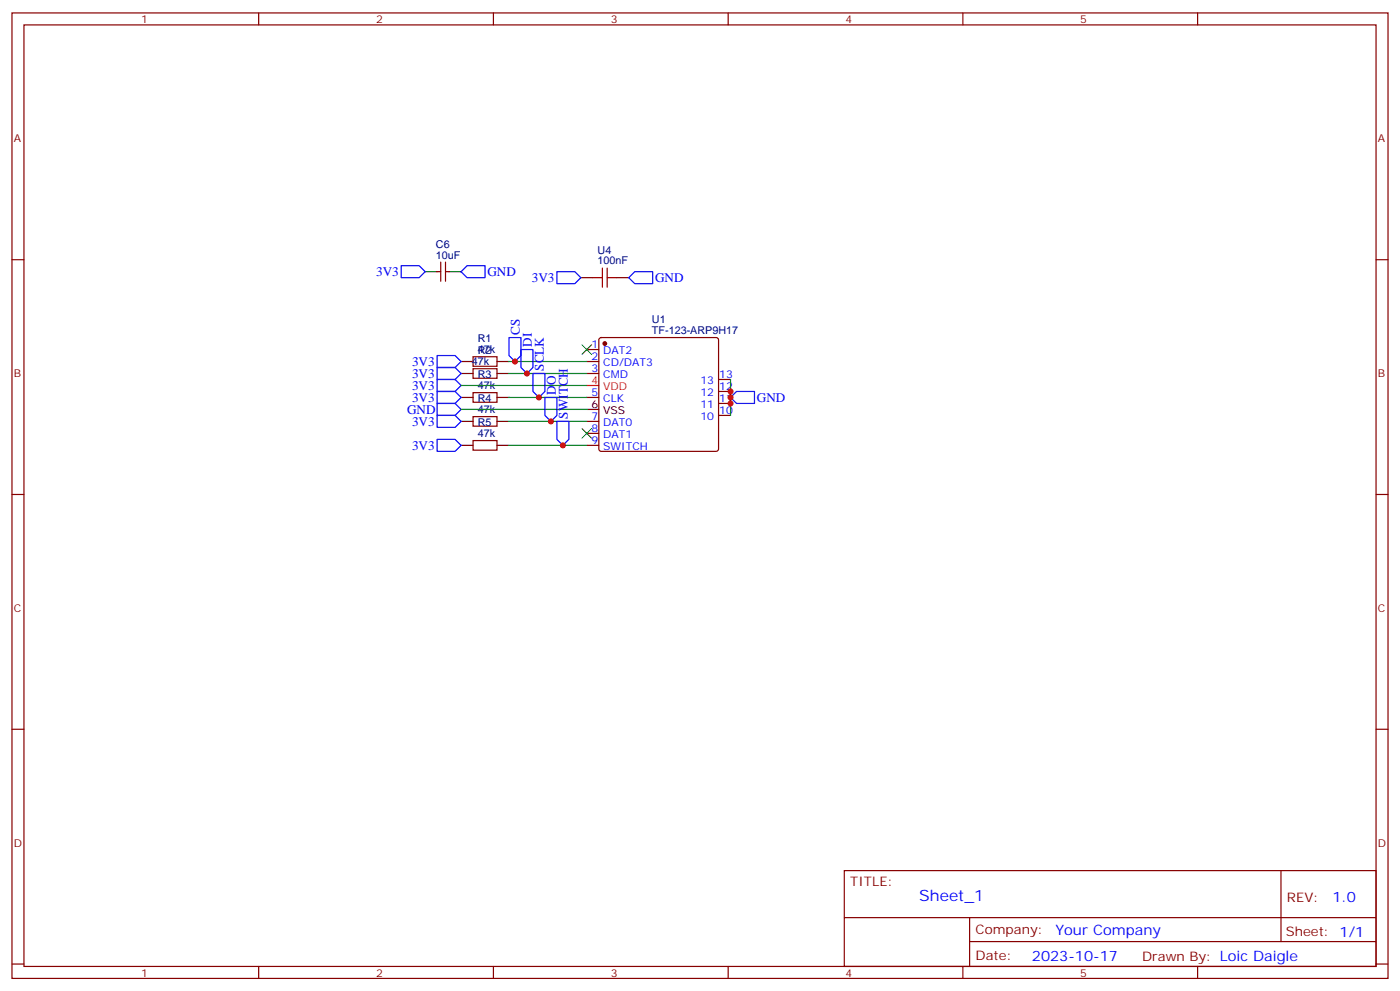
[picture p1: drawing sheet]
<svg xmlns="http://www.w3.org/2000/svg" width="412mm" height="292mm" viewBox="0 0 412 292" stroke-linecap="round" stroke-linejoin="round" font-family="sans-serif">
<g fill="none" stroke="#870000" stroke-width=".35">
<path d="M3.5 3.8h405.4v284.3h-405.4zM7.1 7.3h398.2v277.3h-398.2zM76.2 3.8v3.5M145.3 3.8v3.5M214.5 3.8v3.5M283.6 3.8v3.5M352.8 3.8v3.5M3.5 76.5h3.6M129.8 77.2v5.6M131.2 77.2v5.6M405.3 76.5h3.6M128.8 80h1"/>
<path d="M131.2 80h1.1M171.1 81.8h3.5M176.6 99.6l.5-.2h33.9l.5 .2 .2 .5v32.1l-.3 .5-.4 .2h-33.9l-.5-.2-.2-.5v-32.1zM181.7 81.8h3.5M139.3 105.1h7.1v2.8h-7.1zM139.3 108.6h7.1v2.8h-7.1zM139.3 115.6h7.1v2.9h-7.1zM172.9 117.1h3.5M172.9 110h3.5M172.9 106.5h3.5M172.9 102.9h3.5M211.7 111.8h3.5"/>
<path d="M211.7 115.3h3.5M211.7 118.8h3.5M139.3 122.7h7.1v2.8h-7.1zM139.3 129.8h7.1v2.8h-7.1zM172.9 131.2h3.5M172.9 127.6h3.5M172.9 124.1h3.5M211.7 122.3h3.5M3.5 145.6h3.6M405.3 145.6h3.6M3.5 214.8h3.6M405.3 214.8h3.6"/>
<path d="M248.7 256.4h156.6v28.2h-156.6zM377.3 256.4v20.9M248.7 270.2h156.5M285.6 277.3h119.6M285.6 270.2v14.2M3.5 283.9h3.6M76.2 284.6v3.5M145.3 284.6v3.5M214.5 284.6v3.5M283.6 284.6v3.5M352.8 284.6v3.5M405.3 283.9h3.6"/>
</g>
<g fill="none" stroke="#000" stroke-width=".35">
<path d="M125.2 80h3.6M132.3 80h3.5M135.8 106.5h3.5M135.8 110h3.5M135.8 117.1h3.5M146.4 106.5h3.5M146.4 110h3.5M146.4 117.1h3.5M135.8 124.1h3.5M135.8 131.2h3.5M146.4 124.1h3.5M146.4 131.2h3.5"/>
<path d="M172.9 120.6h3.5"/>
</g>
<path d="M172.9 113.5h3.5" fill="none" stroke="#f00" stroke-width=".35"/>
<circle cx="178.2" cy="101.2" r=".53" fill="#870000" stroke="#870000" stroke-width=".35"/>
<path d="M135.8 113.5h37.1M149.9 106.5h23M149.9 110h23M149.9 117.1h23M215.2 111.8v10.5M135.8 120.6h37.1M149.9 124.1h23M149.9 131.2h23" fill="none" stroke="#008700" stroke-width=".35"/>
<g fill="none" stroke="#00f" stroke-width=".35">
<path d="M118.2 78.2h5.3l1.7 1.8-1.7 1.8h-5.3zM135.8 80l1.8-1.8h5.3v3.6h-5.3zM149.9 99.4h3.6v5.3l-1.8 1.8-1.8-1.8zM164 80h5.3l1.8 1.8-1.8 1.7h-5.3zM185.2 81.8l1.8-1.8h5.3v3.5h-5.3zM128.8 115.3h5.3l1.7 1.8-1.7 1.7h-5.3zM128.8 108.2h5.3l1.7 1.8-1.7 1.8h-5.3zM128.8 104.7h5.3l1.7 1.8-1.7 1.7h-5.3zM128.8 111.8h5.3l1.7 1.7-1.7 1.8h-5.3zM128.8 118.8h5.3l1.7 1.8-1.7 1.7h-5.3zM153.5 102.9h3.5v5.3l-1.8 1.8-1.7-1.8zM157 110h3.5v5.3l-1.8 1.8-1.7-1.8z"/>
<path d="M160.5 117.1h3.5v5.2l-1.7 1.8-1.8-1.8zM215.2 117.1l1.8-1.8h5.2v3.5h-5.2zM128.8 129.4h5.3l1.7 1.8-1.7 1.7h-5.3zM128.8 122.3h5.3l1.7 1.8-1.7 1.8h-5.3zM164 124.1h3.6v5.3l-1.8 1.8-1.8-1.8z"/>
</g>
<path d="M171.4 101.5l2.9 2.9M174.3 101.5l-2.9 2.9M171.4 126.2l2.9 2.8M174.3 126.2l-2.9 2.8" fill="none" stroke="#3c3" stroke-width=".35"/>
<path d="M177.4 79v5.6M178.9 79v5.6M174.6 81.8h2.8M178.9 81.8h2.8" fill="none" stroke="#a10000" stroke-width=".35"/>
<g fill="#c00">
<circle cx="215.2" cy="115.3" r=".88"/>
<circle cx="215.2" cy="118.8" r=".88"/>
<circle cx="215.2" cy="117.1" r=".88"/>
<circle cx="151.7" cy="106.5" r=".88"/>
<circle cx="155.2" cy="110" r=".88"/>
<circle cx="158.8" cy="117.1" r=".88"/>
<circle cx="162.3" cy="124.1" r=".88"/>
<circle cx="165.8" cy="131.2" r=".88"/>
</g>
<text font-size="4.6" fill="#00f" x="270.8" y="265.4">Sheet_1</text>
<g font-size="4.2" fill="#00f">
<text x="392.5" y="265.7">1.0</text>
<text x="310.9" y="275.2">Your Company</text>
<text x="304" y="283">2023-10-17</text>
</g>
<g font-size="3.9" fill="#00f">
<text x="110.8" y="81.3">3V3</text>
<text x="143.6" y="81.3">GND</text>
<text x="156.7" y="83">3V3</text>
<text x="193" y="83">GND</text>
<text x="153.1" y="98.6" transform="rotate(-90 153.1 98.6)">CS</text>
<text x="121.4" y="107.7">3V3</text>
<text x="156.6" y="102.1" transform="rotate(-90 156.6 102.1)">DI</text>
<text x="121.4" y="111.2">3V3</text>
<text x="160.2" y="109.2" transform="rotate(-90 160.2 109.2)">SCLK</text>
<text x="121.4" y="118.3">3V3</text>
<text x="121.4" y="114.8">3V3</text>
<text x="163.7" y="116.2" transform="rotate(-90 163.7 116.2)">DO</text>
<text x="223" y="118.3">GND</text>
<text x="119.9" y="121.8">GND</text>
<text x="121.4" y="125.3">3V3</text>
<text x="167.2" y="123.3" transform="rotate(-90 167.2 123.3)">SWITCH</text>
<text x="121.4" y="132.4">3V3</text>
</g>
<g font-size="3.9" fill="#800">
<text x="250.5" y="261">TITLE:</text>
<text x="379.1" y="265.7">REV:</text>
<text x="287.4" y="275.2">Company:</text>
<text x="378.7" y="275.8">Sheet: 1/1</text>
<text x="287.4" y="282.9">Date:</text>
<text x="336.4" y="282.9">Drawn By: Loic Daigle</text>
</g>
<g font-size="3.2" fill="#800">
<text x="41.6" y="6.8">1</text>
<text x="110.8" y="6.8">2</text>
<text x="179.9" y="6.8">3</text>
<text x="249.1" y="6.8">4</text>
<text x="318.2" y="6.8">5</text>
<text x="4.1" y="41.9">A</text>
<text x="405.9" y="41.9">A</text>
<text x="4.1" y="111.1">B</text>
<text x="405.9" y="111.1">B</text>
<text x="4.1" y="180.2">C</text>
<text x="405.9" y="180.2">C</text>
<text x="4.1" y="249.3">D</text>
<text x="405.9" y="249.3">D</text>
<text x="41.6" y="287.6">1</text>
<text x="110.8" y="287.6">2</text>
<text x="179.9" y="287.6">3</text>
<text x="249.1" y="287.6">4</text>
<text x="318.2" y="287.6">5</text>
</g>
<g font-size="3.2" fill="#000080">
<text x="128.4" y="76.1">10uF</text>
<text x="128.4" y="73">C6</text>
<text x="176" y="77.9">100nF</text>
<text x="176" y="74.7">U4</text>
<text x="192" y="95">U1</text>
<text x="140.8" y="100.8">R1</text>
<text x="192" y="98.2">TF-123-ARP9H17</text>
<text x="139" y="107.6">47k</text>
<text x="140.8" y="104">47k</text>
<text x="140.8" y="104.3">R2</text>
<text x="140.8" y="111.4">R3</text>
<text x="140.8" y="114.6">47k</text>
<text x="140.8" y="118.4">R4</text>
<text x="140.8" y="121.6">47k</text>
<text x="140.8" y="125.5">R5</text>
<text x="140.8" y="128.7">47k</text>
</g>
<g font-size="3.2" fill="#00f">
<text x="174.2" y="106.1">2</text>
<text x="174.2" y="102.6">1</text>
<text x="177.7" y="107.9">CD/DAT3</text>
<text x="177.7" y="104.4">DAT2</text>
<text x="174.2" y="109.6">3</text>
<text x="177.7" y="111.4">CMD</text>
<text x="206.3" y="113.2">13</text>
<text x="211.8" y="111.4">13</text>
<text x="174.2" y="116.7">5</text>
<text x="177.7" y="118.5">CLK</text>
<text x="206.3" y="116.7">12</text>
<text x="211.8" y="114.9">12</text>
<text x="211.8" y="118.5">11</text>
<text x="174.2" y="123.8">7</text>
<text x="177.7" y="125.5">DAT0</text>
<text x="206.3" y="120.2">11</text>
<text x="206.3" y="123.8">10</text>
<text x="211.8" y="122">10</text>
<text x="174.2" y="130.8">9</text>
<text x="174.2" y="127.3">8</text>
<text x="177.7" y="129">DAT1</text>
<text x="177.7" y="132.6">SWITCH</text>
</g>
<g font-size="3.2" fill="#f00">
<text x="174.2" y="113.2">4</text>
<text x="177.7" y="114.9">VDD</text>
</g>
<g font-size="3.2">
<text x="174.2" y="120.2">6</text>
<text x="177.7" y="122">VSS</text>
</g>
</svg>
